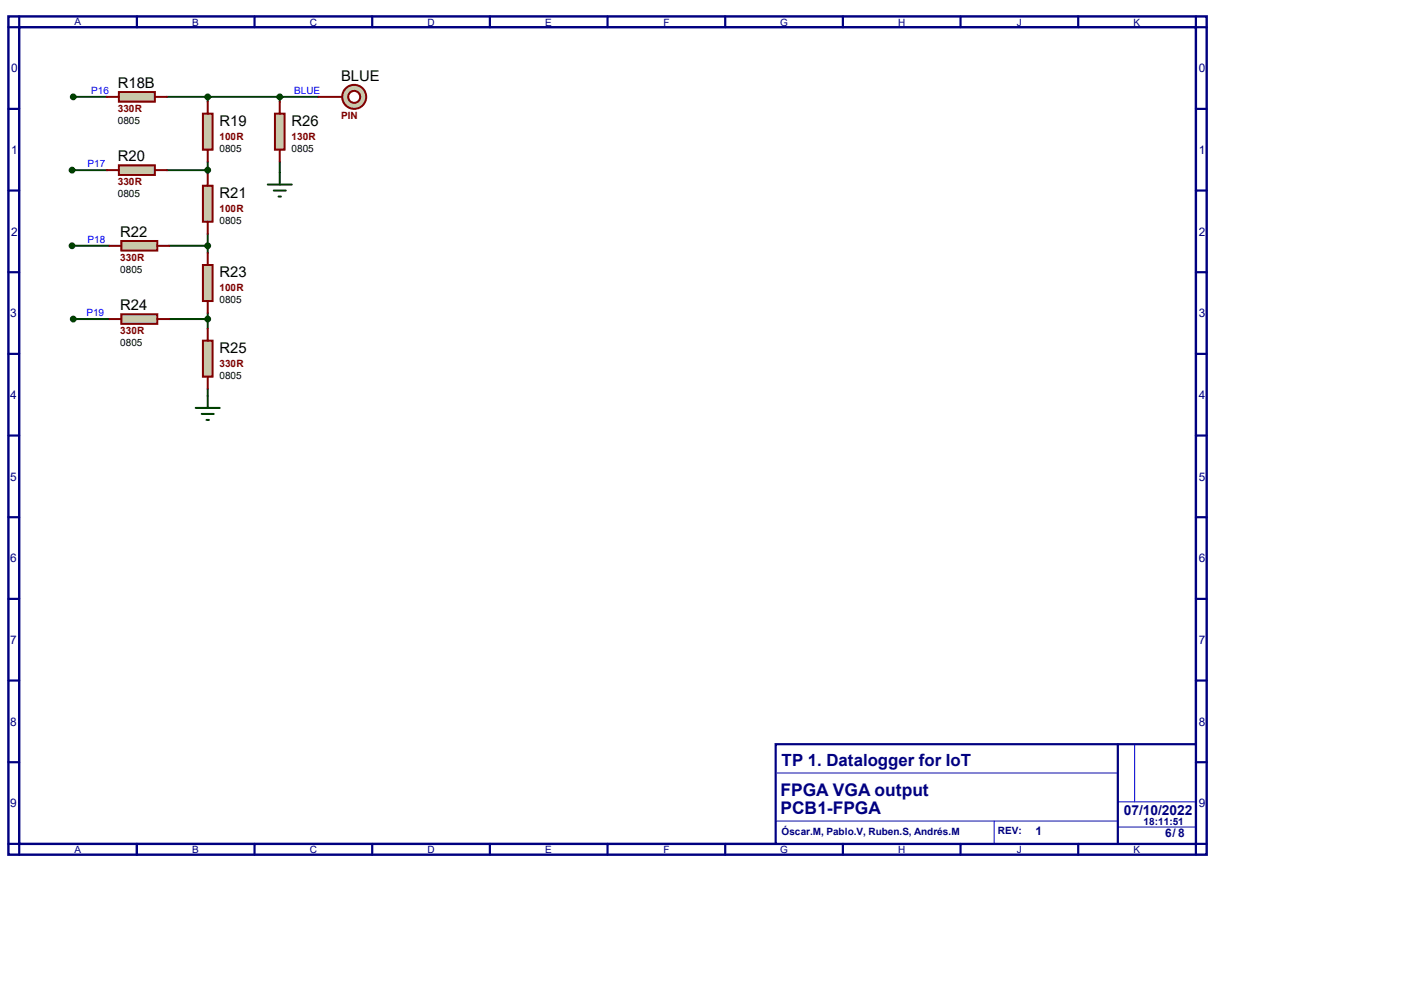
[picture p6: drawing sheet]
<svg xmlns="http://www.w3.org/2000/svg" width="297mm" height="210mm" viewBox="0 0 297 210" stroke-linecap="round" stroke-linejoin="round" font-family="sans-serif">
<path d="M1.8 3.5h253.5v177.3h-253.5zM4.1 5.8h248.9v172.7h-248.9z" fill="none" stroke="#000080" stroke-width=".51"/>
<path d="M4.1 3.5v2.3h-2.3M29 3.5v2.3" fill="none" stroke="#000080" stroke-width=".47"/>
<path d="M164.1 157.4h88.9v21.1h-88.9z" fill="#fff" stroke="#000080" stroke-width=".47"/>
<g fill="none" stroke="#000080" stroke-width=".47">
<path d="M53.8 3.5v2.3M78.7 3.5v2.3M103.6 3.5v2.3M128.5 3.5v2.3M153.4 3.5v2.3M178.3 3.5v2.3M203.2 3.5v2.3M228.1 3.5v2.3M253 3.5v2.3h2.3M1.8 23h2.3M253 23h2.3M1.8 40.3h2.3"/>
<path d="M1.8 57.6h2.3M253 40.3h2.3M253 57.6h2.3M1.8 74.8h2.3M253 74.8h2.3M1.8 92.1h2.3M253 92.1h2.3M1.8 109.4h2.3M253 109.4h2.3M1.8 126.7h2.3M253 126.7h2.3M1.8 143.9h2.3"/>
<path d="M236.5 157.4v21.1M253 143.9h2.3M1.8 178.5h2.3v2.3M1.8 161.2h2.3M29 178.5v2.3M53.8 178.5v2.3M78.7 178.5v2.3M103.6 178.5v2.3M128.5 178.5v2.3M153.4 178.5v2.3M178.3 178.5v2.3M203.2 178.5v2.3"/>
<path d="M228.1 178.5v2.3M253 161.2h2.3M255.3 178.5h-2.3v2.3"/>
</g>
<path d="M240 157.4v12.2M164.1 173.7h72.4M164.3 163.5h71.9M210.3 173.7v4.8M236.5 169.6h16.2M236.5 174.9h16.5" fill="none" stroke="#0000c0" stroke-width=".21"/>
<g fill="none" stroke="#004000" stroke-width=".42">
<path d="M15.2 36h7.4M15.5 20.5h7.1M35.3 20.5h32M35.3 36h8.6M43.9 20.5v1M43.9 34.2v2.5M59.2 20.5v1M59.2 34.2v2.3M15.2 52h7.9M35.8 52h8.1M43.9 49.4v4.1M15.5 67.5h7.6"/>
<path d="M35.8 67.5h8.1M43.9 66.2v3.3M43.9 82.2v1.5"/>
</g>
<circle cx="74.9" cy="20.5" r="2.54" fill="#c8c8aa" stroke="#800000" stroke-width=".42"/>
<circle cx="74.9" cy="20.5" r="1.27" fill="#fff" stroke="#800000" stroke-width=".42"/>
<path d="M67.3 20.5h5.1" fill="none" stroke="#800000" stroke-width=".42"/>
<path d="M25.1 19.5h7.7v2h-7.7z" fill="#c8c8aa" stroke="#800000" stroke-width=".42"/>
<path d="M22.6 20.5h2.5M32.8 20.5h2.5" fill="none" stroke="#800000" stroke-width=".42"/>
<path d="M25.1 35h7.7v2h-7.7z" fill="#c8c8aa" stroke="#800000" stroke-width=".42"/>
<path d="M22.6 36h2.5M32.8 36h2.5" fill="none" stroke="#800000" stroke-width=".42"/>
<path d="M25.7 51h7.6v2h-7.6z" fill="#c8c8aa" stroke="#800000" stroke-width=".42"/>
<path d="M23.1 52h2.6M33.3 52h2.5" fill="none" stroke="#800000" stroke-width=".42"/>
<path d="M25.7 66.5h7.6v2h-7.6z" fill="#c8c8aa" stroke="#800000" stroke-width=".42"/>
<path d="M23.1 67.5h2.6M33.3 67.5h2.5" fill="none" stroke="#800000" stroke-width=".42"/>
<path d="M42.9 72.1h2.1v7.6h-2.1z" fill="#c8c8aa" stroke="#800000" stroke-width=".42"/>
<path d="M43.9 69.5v2.6M43.9 79.7v2.5" fill="none" stroke="#800000" stroke-width=".42"/>
<path d="M42.9 56h2.1v7.7h-2.1z" fill="#c8c8aa" stroke="#800000" stroke-width=".42"/>
<path d="M43.9 53.5v2.5M43.9 63.7v2.5" fill="none" stroke="#800000" stroke-width=".42"/>
<path d="M42.9 39.3h2.1v7.6h-2.1z" fill="#c8c8aa" stroke="#800000" stroke-width=".42"/>
<path d="M43.9 36.7v2.6M43.9 46.9v2.5" fill="none" stroke="#800000" stroke-width=".42"/>
<path d="M42.9 24h2.1v7.7h-2.1z" fill="#c8c8aa" stroke="#800000" stroke-width=".42"/>
<path d="M43.9 21.5v2.5M43.9 31.7v2.5" fill="none" stroke="#800000" stroke-width=".42"/>
<path d="M58.2 24h2v7.7h-2z" fill="#c8c8aa" stroke="#800000" stroke-width=".42"/>
<path d="M59.2 21.5v2.5M59.2 31.7v2.5" fill="none" stroke="#800000" stroke-width=".42"/>
<g fill="#004000" stroke="#004000" stroke-width=".42">
<circle cx="43.9" cy="20.5" r=".51"/>
<circle cx="59.2" cy="20.5" r=".51"/>
<circle cx="43.9" cy="36" r=".51"/>
<circle cx="43.9" cy="52" r=".51"/>
<circle cx="43.9" cy="67.5" r=".51"/>
<circle cx="15.5" cy="20.5" r=".51"/>
<circle cx="15.2" cy="36" r=".51"/>
<circle cx="15.2" cy="52" r=".51"/>
<circle cx="15.5" cy="67.5" r=".51"/>
</g>
<path d="M56.6 39h5.1M59.2 36.5v2.5M57.9 40.3h2.6M58.9 41.6h.5M41.4 86.3h5.1M42.7 87.5h2.5M43.7 88.8h.5M43.9 83.7v2.6" fill="none" stroke="#004000" stroke-width=".42"/>
<g font-size="3.7" fill="#000080">
<text x="165.1" y="172.2">PCB1-FPGA</text>
<text x="165.1" y="168.4">FPGA VGA output</text>
</g>
<text font-size="3.6" fill="#000080" x="165.4" y="162">TP 1. Datalogger for IoT</text>
<g font-size="3.1">
<text x="72.2" y="17.1">BLUE</text>
<text x="24.9" y="18.6">R18B</text>
<text x="46.4" y="26.7">R19</text>
<text x="61.7" y="26.7">R26</text>
<text x="24.9" y="34.1">R20</text>
<text x="46.4" y="41.9">R21</text>
<text x="25.4" y="50.1">R22</text>
<text x="46.4" y="58.7">R23</text>
<text x="25.4" y="65.6">R24</text>
<text x="46.4" y="74.7">R25</text>
</g>
<text font-size="2.9" fill="#000080" x="237.7" y="172.3">07/10/2022</text>
<g font-size="2.5" fill="#000080">
<text x="2.4" y="15.3">0</text>
<text x="253.6" y="15.3">0</text>
<text x="2.4" y="32.6">1</text>
<text x="253.6" y="32.6">1</text>
<text x="2.4" y="49.8">2</text>
<text x="253.6" y="49.8">2</text>
<text x="2.1" y="67.1">3</text>
<text x="253.6" y="67.1">3</text>
<text x="2.1" y="84.4">4</text>
<text x="253.6" y="84.4">4</text>
<text x="2.1" y="101.6">5</text>
<text x="253.6" y="101.6">5</text>
<text x="2.1" y="118.9">6</text>
<text x="253.6" y="118.9">6</text>
<text x="2.1" y="136.2">7</text>
<text x="253.6" y="136.2">7</text>
<text x="2.1" y="153.5">8</text>
<text x="253.6" y="153.5">8</text>
<text x="2.1" y="170.7">9</text>
<text x="253.6" y="170.7">9</text>
<text x="219" y="176.6">1</text>
<text x="246.5" y="177.1">6/ 8</text>
</g>
<g font-size="2.1" fill="#000080">
<text x="15.8" y="5.2">A</text>
<text x="40.7" y="5.5">B</text>
<text x="65.5" y="5.5">C</text>
<text x="90.4" y="5.5">D</text>
<text x="115.4" y="5.5">E</text>
<text x="140.3" y="5.5">F</text>
<text x="165.1" y="5.5">G</text>
<text x="190" y="5.5">H</text>
<text x="215.1" y="5.5">J</text>
<text x="239.8" y="5.5">K</text>
<text x="165.4" y="176.6">Óscar.M, Pablo.V, Ruben.S, Andrés.M</text>
<text x="211.1" y="176.5">REV:</text>
<text x="241.9" y="174.5">18:11:51</text>
<text x="15.8" y="180.5">A</text>
<text x="40.7" y="180.5">B</text>
<text x="65.5" y="180.5">C</text>
<text x="90.4" y="180.5">D</text>
<text x="115.4" y="180.5">E</text>
<text x="140.3" y="180.5">F</text>
<text x="165.1" y="180.5">G</text>
<text x="190" y="180.5">H</text>
<text x="215.1" y="180.5">J</text>
<text x="239.8" y="180.5">K</text>
</g>
<g font-size="2.1" fill="#00f">
<text x="19.3" y="19.9">P16</text>
<text x="62.2" y="19.9">BLUE</text>
<text x="18.5" y="35.4">P17</text>
<text x="18.5" y="51.4">P18</text>
<text x="18.3" y="66.9">P19</text>
</g>
<g font-size="2.1" fill="#800000">
<text x="24.9" y="23.7">330R</text>
<text x="46.4" y="29.6">100R</text>
<text x="61.7" y="29.6">130R</text>
<text x="72.2" y="25.2">PIN</text>
<text x="24.9" y="39.2">330R</text>
<text x="46.4" y="44.9">100R</text>
<text x="25.4" y="55.2">330R</text>
<text x="46.4" y="61.6">100R</text>
<text x="25.4" y="70.7">330R</text>
<text x="46.4" y="77.6">330R</text>
</g>
<g font-size="2.1">
<text x="24.9" y="26.2">0805</text>
<text x="46.4" y="32.1">0805</text>
<text x="61.7" y="32.1">0805</text>
<text x="24.9" y="41.7">0805</text>
<text x="46.4" y="47.4">0805</text>
<text x="25.4" y="57.7">0805</text>
<text x="46.4" y="64.1">0805</text>
<text x="25.4" y="73.2">0805</text>
<text x="46.4" y="80.1">0805</text>
</g>
</svg>
